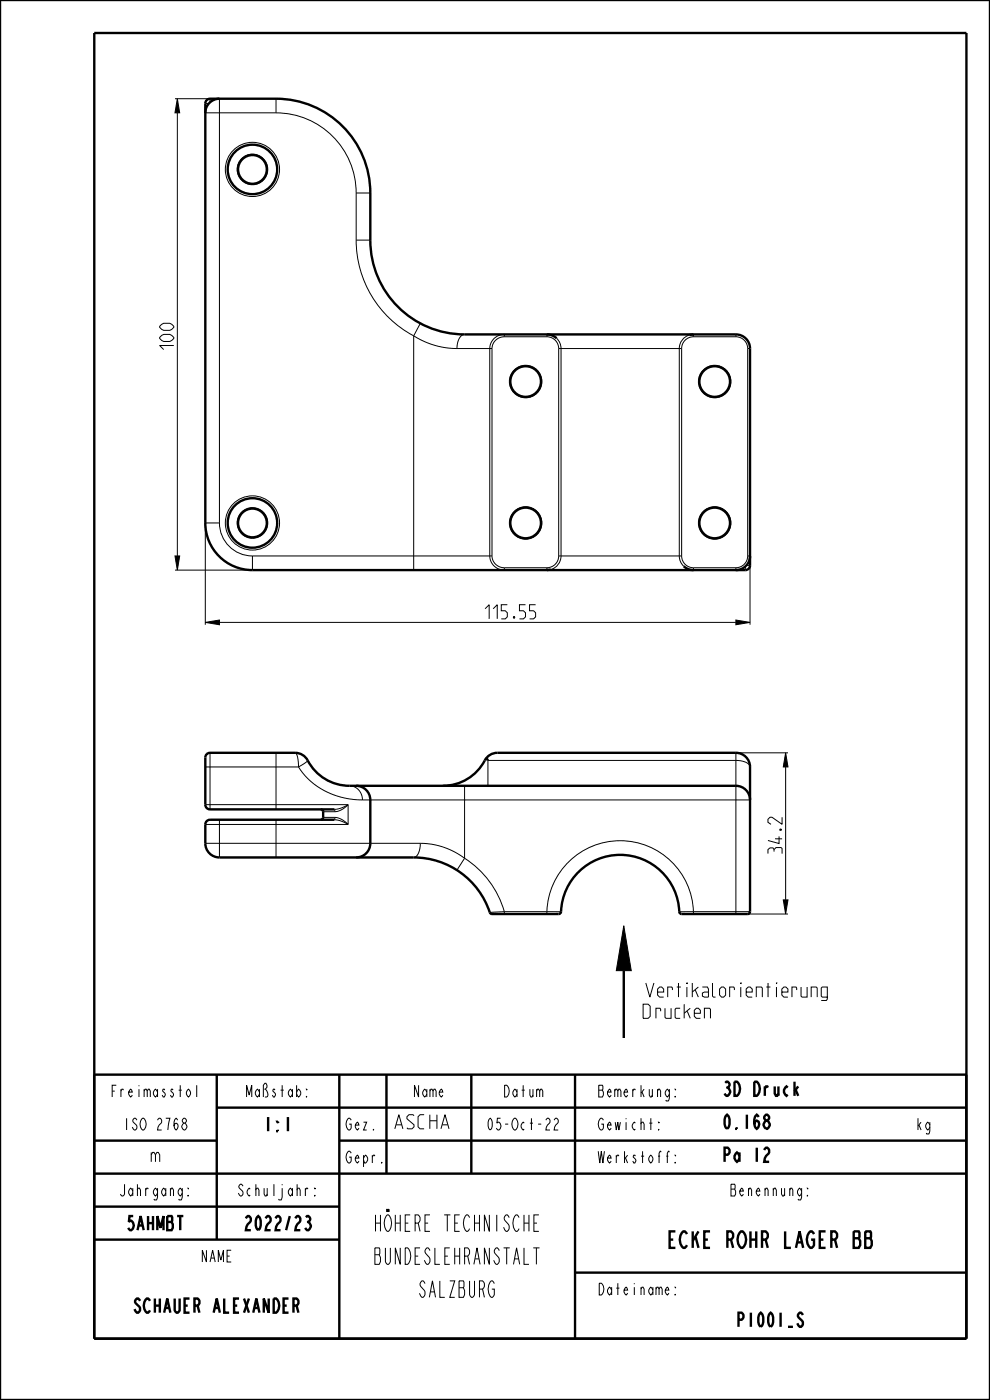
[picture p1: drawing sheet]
<svg xmlns="http://www.w3.org/2000/svg" width="210mm" height="297mm" viewBox="0 0 210 297" stroke-linecap="round" stroke-linejoin="round" font-family="sans-serif">
<path d="M37.6 20.9l.5 3h-1zM37.1 117.9h1l-.5 3zM43.5 132l3-.5v1zM156.1 131.5l3 .5-3 .5zM166.6 159.7l.5 3h-1zM166.1 190.9h1l-.5 3zM132.3 196.4l1.6 9.5h-3.2z" fill="#000"/>
<g fill="none" stroke="#000" stroke-width=".21">
<path d="M37.1 20.9h9.4M37.6 20.9l.5 3h-1zM37.6 23.9v94M37.1 117.9h1l-.5 3zM43.5 110.9v21.6M159.1 117.9v14.6M37.1 120.9h16.4M43.5 132l3-.5v1zM46.5 132h109.6M156.1 131.5l3 .5-3 .5zM156.1 159.7h11M166.6 159.7l.5 3h-1z"/>
<path d="M166.6 162.7v28.2M132.3 196.4l1.6 9.5h-3.2zM156.1 193.9h11M166.1 190.9h1l-.5 3z"/>
</g>
<g fill="none" stroke="#000" stroke-width=".51">
<path d="M0 0h210v297h-210zM20 7h185v277h-185zM132.3 205.9v14.3M20 228h185v56M46 235h159M46 228v35M72 228v56M82 228v21M100 228v21M122 228v56M20 242h26M20 249h185"/>
<path d="M20 256h52M72 242h133M20 263h52M122 270h83"/>
</g>
<!-- layer: A_RUNDUNGEN -->
<g fill="none" stroke="#000" stroke-width=".51">
<path d="M43.8 21.2l.7-.3h14a20 20 0 0 1 20 20v10a20 20 0 0 0 20 20h57.6a3 3 0 0 1 3 3v46a1 1 0 0 1-1 1h-104.6a10 10 0 0 1-10-10v-89zM46.5 20.9a3 3 0 0 0-3 3M116 70.9l.9 .2 1.2 .7M147.1 70.9l-.8 .2M159.1 117.9a3 3 0 0 1-3 3M116.8 120.8l-.8 .1M145 120.1l1.2 .7 .9 .1M68 171.7l.3 .1 .2 .4v1.5l-.5 .2M75.5 166.7a3 3 0 0 1 3 3v9.2a3 3 0 0 1-3 3M94 166.7a10.2 10.2 0 0 0 9.1-5.8 3 3 0 0 1 2.4-1.2h50.6a3 3 0 0 1 3 3l-.1 31-.4 .2h-14l-.4-.2a12.6 12.6 0 0 0-12.7-12.3 12.6 12.6 0 0 0-12.6 12.3l-.4 .2h-14.1l-.4-.2a17.1 17.1 0 0 0-16.2-11.8h-41.3a3 3 0 0 1-3-3v-4a1 1 0 0 1 1-1h26.4M103.2 160.7l.3 .6M159.1 169.7a3 3 0 0 0-3-3h-82a10.2 10.2 0 0 1-9.1-5.8 3 3 0 0 0-2.4-1.2h-18.1l-.5 .1-.3 .4-.2 .5v10a1 1 0 0 0 1 1h26.4"/>
<circle cx="53.5" cy="35.9" r="5.3"/>
<circle cx="53.5" cy="35.9" r="3.1"/>
<circle cx="111.5" cy="80.9" r="3.3"/>
<circle cx="151.6" cy="80.9" r="3.3"/>
<circle cx="53.5" cy="110.9" r="5.3"/>
<circle cx="53.5" cy="110.9" r="3.1"/>
<circle cx="111.5" cy="110.9" r="3.3"/>
<circle cx="151.6" cy="110.9" r="3.3"/>
</g>
<g fill="none" stroke="#000" stroke-width=".21">
<path d="M43.5 23.9h15M43.5 21.9h.8M44.5 20.9v.8M46.5 20.9v90M53.5 39.2a3.3 3.3 0 0 1-2.9-4.7 3.3 3.3 0 0 1 5.5-.5 3.3 3.3 0 0 1-1.9 5.1l-.7 .1M58.5 23.9a17 17 0 0 1 17 17M58.5 20.9v3M75.5 50.9a23 23 0 0 0 12.3 20.3M75.5 40.9v10M75.5 50.9h3M75.5 40.9h3M87.8 71.2a17.3 17.3 0 0 0 9.1 2.7"/>
<path d="M87.8 71.2v49.7M89.2 68.6l-1.4 2.6M96.9 73.9h7.5M98.5 70.9a2.13 2.13 0 0 0-1.5 2.3l-.1 .7M104.4 73.9v44M107 71.4v-.5a3.1 3.1 0 0 0-3.1 3v44a3.1 3.1 0 0 0 3.1 3v-.5M107 71.4a2.57 2.57 0 0 0-2.6 2.5M107 71.4h9M116 71.4a2.5 2.5 0 0 1 2.5 2.5M116 70.9v.5M118.1 71.8l.6 .7 .3 1.4v44a3 3 0 0 1-2.2 2.9M118.5 73.9h26.1"/>
<path d="M118.5 73.9v44M144.6 73.9v44M146.3 71.1a3 3 0 0 0-2.2 2.8v44l.3 1.4 .6 .8M147.1 71.4a2.5 2.5 0 0 0-2.5 2.5M147.1 71.4h9M147.1 70.9v.5M156.1 71.4a2.5 2.5 0 0 1 2.5 2.5M156.1 70.9v.5M158.6 73.9h.5M158.6 73.9v44M43.5 110.9h3M46.5 110.9a7 7 0 0 0 7 7"/>
<path d="M53.5 114.2a3.3 3.3 0 0 1-2.9-4.7 3.3 3.3 0 0 1 5.5-.5 3.3 3.3 0 0 1-1.9 5.1l-.7 .1M53.5 117.9v3M53.5 117.9h50.9M104.4 117.9a2.57 2.57 0 0 0 2.6 2.5M118.5 117.9h26.1M118.5 117.9a2.5 2.5 0 0 1-2.5 2.5M144.6 117.9a2.5 2.5 0 0 0 2.5 2.5M158.3 119.9h.8M158.6 117.9a2.5 2.5 0 0 1-2.5 2.5M158.6 117.9h.5M107 120.4h9M116 120.4v.5"/>
<path d="M147.1 120.4h9M147.1 120.4v.5M156.1 120.4v.5M158.1 120.2v.7M44.5 159.7v12M58.5 159.7v12M62.6 159.7a3.7 3.7 0 0 1 .7 3M156.1 159.7v34.2M43.5 178.9h45.7M43.5 174.9h30.3M43.5 170.7h30.3M43.5 162.7h19.8"/>
<path d="M46.5 173.9v8M58.5 173.9v8M63.3 162.7a15.8 15.8 0 0 0 13.6 7M65.3 161.3l-.5 .5-1.5 .9M68.5 173.4h2.5M68.5 172.2h2.5M71 173.4a4.5 4.5 0 0 1 2.8 1.5M71 173.4l-.1 .5 1.5 .3 1.4 .7M73.8 170.7l-.7 .7a3.8 3.8 0 0 1-2.1 .8M73.8 170.7v4.2M73.8 170.7l-1.5 .7-1.4 .3 .1 .5M74.1 166.7a2.88 2.88 0 0 1 2.8 3"/>
<path d="M76.9 169.7h82.2M89.2 178.9l-.3 1.7a1.59 1.59 0 0 1-1.1 1.3M89.2 178.9a15.8 15.8 0 0 1 9.3 3.2M98.5 166.7v15.4M159.1 162.7a2.48 2.48 0 0 0-2.6-1.4h-53v5.4M98.5 182.1a20 20 0 0 1 8.5 11.3M98.5 182.1l-1.6 2.5M107 193.4l-3.1 .2M107 193.4v.5M107 193.4h9M116 193.4a15.6 15.6 0 0 1 15.5-15 15.6 15.6 0 0 1 15.6 15M116 193.4v.5"/>
<path d="M116 193.4h3M147.1 193.4v.5M147.1 193.4h-3M147.1 193.4h12"/>
<circle cx="53.5" cy="35.9" r="5.8"/>
<circle cx="111.5" cy="80.9" r="3.5"/>
<circle cx="151.6" cy="80.9" r="3.5"/>
<circle cx="53.5" cy="110.9" r="5.8"/>
<circle cx="111.5" cy="110.9" r="3.5"/>
<circle cx="151.6" cy="110.9" r="3.5"/>
</g>
<g font-size="4.6">
<text x="77.1" y="261.2">HÖHERE TECHNISCHE</text>
<text x="77.1" y="268.2">BUNDESLEHRANSTALT</text>
<text x="138.9" y="264.7">ECKE ROHR LAGER BB</text>
<text x="87.6" y="275.2">SALZBURG</text>
</g>
<g font-size="3.9">
<text x="36.9" y="74.2" transform="rotate(-90 36.9 74.2)">100</text>
<text x="102.9" y="131.3">115.55</text>
<text x="165.9" y="181.1" transform="rotate(-90 165.9 181.1)">34.2</text>
<text x="136.4" y="211.5">Vertikalorientierung</text>
<text x="136.4" y="216">Drucken</text>
<text x="153.2" y="232.5">3D Druck</text>
<text x="55.5" y="240">1:1</text>
<text x="83.2" y="239.5">ASCHA</text>
<text x="153.2" y="239.5">0.168</text>
<text x="31.6" y="246.5">m</text>
<text x="153.2" y="246.5">Pa 12</text>
<text x="26" y="261">5AHMBT</text>
<text x="50.8" y="261">2022/23</text>
<text x="26.1" y="278.5">SCHAUER ALEXANDER</text>
<text x="155.3" y="281.5">P1001_S</text>
</g>
<g font-size="3.3">
<text x="22.3" y="232.7">Freimasstol</text>
<text x="51.2" y="232.7">Maßstab:</text>
<text x="87.1" y="232.7">Name</text>
<text x="106.1" y="232.7">Datum</text>
<text x="127.1" y="232.7">Bemerkung:</text>
<text x="25.2" y="239.7">ISO 2768</text>
<text x="73.2" y="239.7">Gez.</text>
<text x="102.2" y="239.7">05-Oct-22</text>
<text x="127.1" y="239.7">Gewicht:</text>
<text x="194.2" y="239.7">kg</text>
<text x="73.2" y="246.7">Gepr.</text>
<text x="127.1" y="246.7">Werkstoff:</text>
<text x="24.2" y="253.7">Jahrgang:</text>
<text x="49.2" y="253.7">Schuljahr:</text>
<text x="153.7" y="253.7">Benennung:</text>
<text x="42.1" y="267.7">NAME</text>
<text x="127.1" y="274.7">Dateiname:</text>
</g>
</svg>
